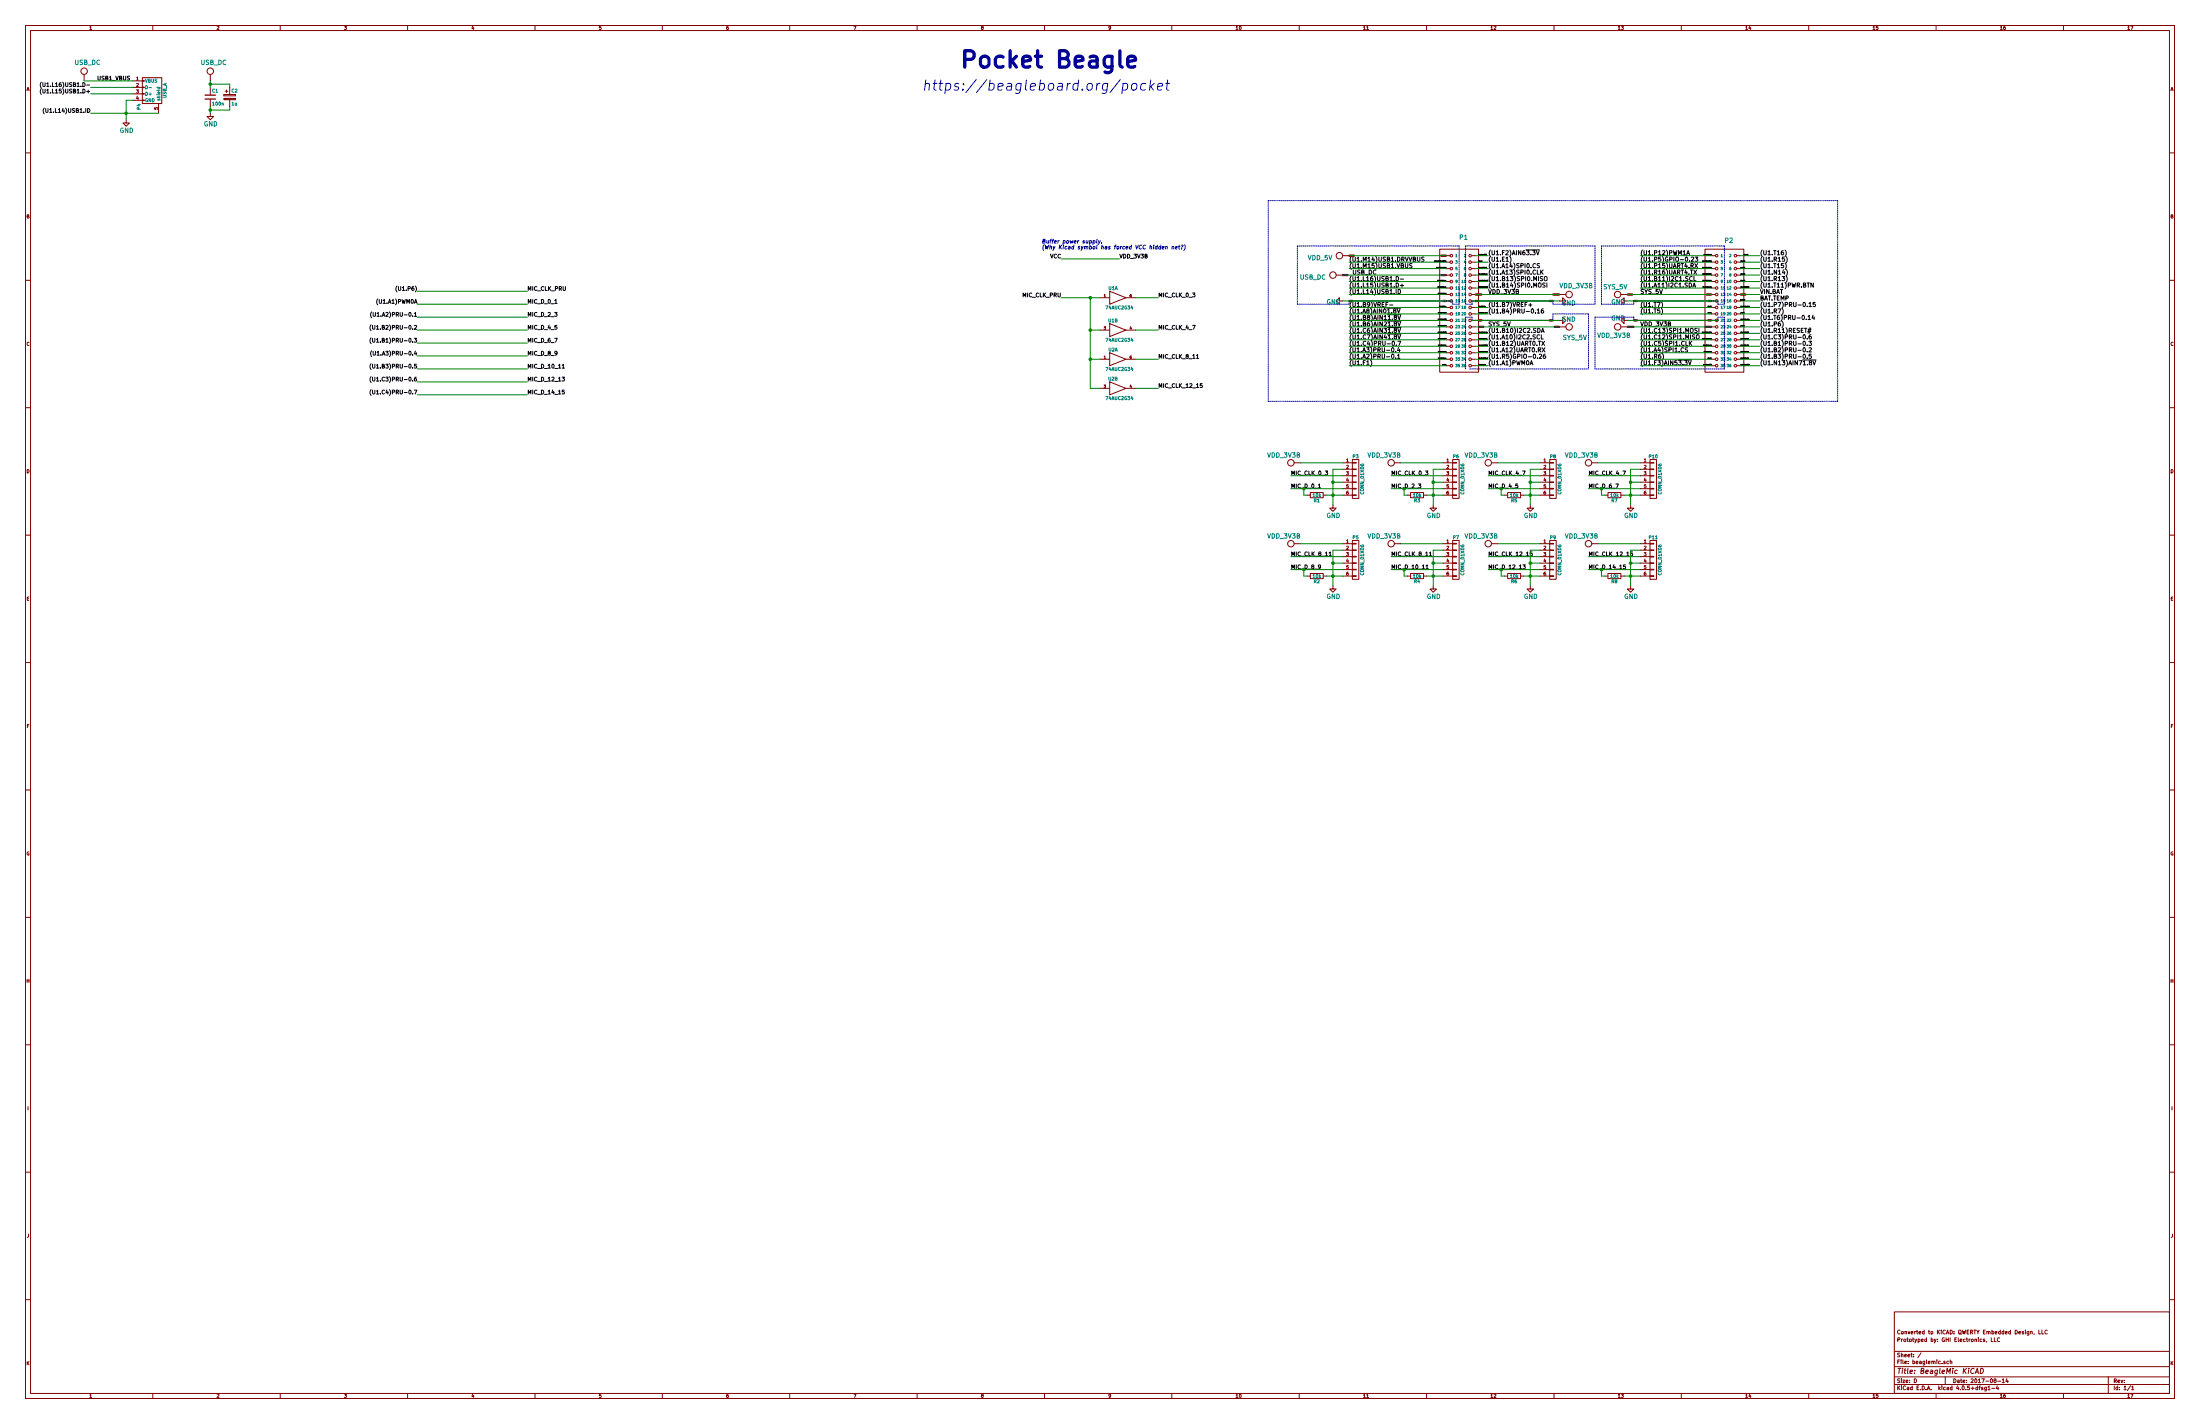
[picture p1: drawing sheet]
EESchema Schematic File Version 2
LIBS:74xgxx
LIBS:74xx
LIBS:ac-dc
LIBS:actel
LIBS:adc-dac
LIBS:allegro
LIBS:Altera
LIBS:analog_devices
LIBS:analog_switches
LIBS:atmel
LIBS:audio
LIBS:battery_management
LIBS:bbd
LIBS:brooktre
LIBS:cmos4000
LIBS:cmos_ieee
LIBS:conn
LIBS:contrib
LIBS:cypress
LIBS:dc-dc
LIBS:device
LIBS:digital-audio
LIBS:diode
LIBS:display
LIBS:dsp
LIBS:elec-unifil
LIBS:ESD_Protection
LIBS:ftdi
LIBS:gennum
LIBS:graphic
LIBS:hc11
LIBS:intel
LIBS:interface
LIBS:ir
LIBS:Lattice
LIBS:linear
LIBS:logo
LIBS:maxim
LIBS:mechanical
LIBS:memory
LIBS:microchip
LIBS:microchip_dspic33dsc
LIBS:microchip_pic10mcu
LIBS:microchip_pic12mcu
LIBS:microchip_pic16mcu
LIBS:microchip_pic18mcu
LIBS:microchip_pic32mcu
LIBS:microcontrollers
LIBS:motor_drivers
LIBS:motorola
LIBS:motors
LIBS:msp430
LIBS:nordicsemi
LIBS:nxp_armmcu
LIBS:onsemi
LIBS:opto
LIBS:Oscillators
LIBS:philips
LIBS:power
LIBS:powerint
LIBS:Power_Management
LIBS:pspice
LIBS:references
LIBS:regul
LIBS:relays
LIBS:rfcom
LIBS:sensors
LIBS:silabs
LIBS:siliconi
LIBS:stm8
LIBS:stm32
LIBS:supertex
LIBS:switches
LIBS:texas
LIBS:transf
LIBS:transistors
LIBS:ttl_ieee
LIBS:valves
LIBS:video
LIBS:wiznet
LIBS:Worldsemi
LIBS:Xicor
LIBS:xilinx
LIBS:zetex
LIBS:Zilog
LIBS:beaglemic-cache
EELAYER 25 0
EELAYER END
$Descr D 34000 22000
encoding utf-8
Sheet 1 1
Title "BeagleMic KiCAD"
Date "2017-08-14"
Rev ""
Comp ""
Comment1 "Prototyped by: GHI Electronics, LLC"
Comment2 "Converted to KiCAD: QWERTY Embedded Design, LLC"
Comment3 ""
Comment4 ""
$EndDescr
$Comp
L GND #GND01
U 1 1
P 20750 4650
F 0 "#GND01" H 20651 4550 70  0001 L BNN
F 1 "GND" V 20800 4400 70  0000 L BNN
F 2 "" H 20750 4650 60  0001 C CNN
F 3 "" H 20750 4650 60  0001 C CNN
	1    20750 4650
	0    1    1    0   
$EndComp
$Comp
L GND #GND02
U 1 1
P 24100 4650
F 0 "#GND02" H 24000 4550 70  0001 L BNN
F 1 "GND" V 24100 4400 70  0000 L BNN
F 2 "" H 24100 4650 60  0001 C CNN
F 3 "" H 24100 4650 60  0001 C CNN
	1    24100 4650
	0    -1   -1   0   
$EndComp
$Comp
L GND #GND03
U 1 1
P 24100 4950
F 0 "#GND03" H 24000 4850 70  0001 L BNN
F 1 "GND" V 24150 4700 70  0000 L BNN
F 2 "" H 24100 4950 60  0001 C CNN
F 3 "" H 24100 4950 60  0001 C CNN
	1    24100 4950
	0    -1   -1   0   
$EndComp
$Comp
L GND #GND04
U 1 1
P 25150 4650
F 0 "#GND04" H 25051 4550 70  0001 L BNN
F 1 "GND" V 25200 4400 70  0000 L BNN
F 2 "" H 25150 4650 60  0001 C CNN
F 3 "" H 25150 4650 60  0001 C CNN
	1    25150 4650
	0    1    1    0   
$EndComp
$Comp
L GND #GND05
U 1 1
P 25150 4950
F 0 "#GND05" H 25051 4850 70  0001 L BNN
F 1 "GND" V 25150 4700 70  0000 L BNN
F 2 "" H 25150 4950 60  0001 C CNN
F 3 "" H 25150 4950 60  0001 C CNN
	1    25150 4950
	0    1    1    0   
$EndComp
$Comp
L 2X18-_INCH_-0.1-TH-_35MIL-DIA_-W_O-SILK P1
U 1 1
P 22550 4850
F 0 "P1" H 22550 6000 70  0000 L BNN
F 1 "~" H 22540 4740 65  0001 L TNN
F 2 "PocketBeagle.pretty:TH-2X18-(35MIL-DIA)-W_O-SILK" H 22540 4640 65  0001 L TNN
F 3 "" H 22550 4850 60  0001 C CNN
	1    22550 4850
	1    0    0    -1  
$EndComp
$Comp
L 2X18-_INCH_-0.1-TH-_35MIL-DIA_-W_O-SILK P2
U 1 1
P 26650 4850
F 0 "P2" H 26650 5950 70  0000 L BNN
F 1 "~" H 26640 4740 65  0001 L TNN
F 2 "PocketBeagle.pretty:TH-2X18-(35MIL-DIA)-W_O-SILK" H 26640 4640 65  0001 L TNN
F 3 "" H 26650 4850 60  0001 C CNN
	1    26650 4850
	1    0    0    -1  
$EndComp
$Comp
L SYS_5V #SUPPLY06
U 1 1
P 25050 4550
F 0 "#SUPPLY06" H 25050 4710 70  0001 L BNN
F 1 "SYS_5V" V 25200 4450 70  0000 L BNN
F 2 "" H 25050 4550 60  0001 C CNN
F 3 "" H 25050 4550 60  0001 C CNN
	1    25050 4550
	0    -1   -1   0   
$EndComp
$Comp
L SYS_5V #SUPPLY07
U 1 1
P 24200 5050
F 0 "#SUPPLY07" H 24200 5210 70  0001 L BNN
F 1 "SYS_5V" V 24400 5000 70  0000 L BNN
F 2 "" H 24200 5050 60  0001 C CNN
F 3 "" H 24200 5050 60  0001 C CNN
	1    24200 5050
	0    1    1    0   
$EndComp
$Comp
L VDD_5V #SUPPLY08
U 1 1
P 20750 3950
F 0 "#SUPPLY08" H 20750 4110 70  0001 L BNN
F 1 "VDD_5V" V 20750 4110 70  0000 L BNN
F 2 "" H 20750 3950 60  0001 C CNN
F 3 "" H 20750 3950 60  0001 C CNN
	1    20750 3950
	0    -1   -1   0   
$EndComp
$Comp
L VDD_3V3B #SUPPLY09
U 1 1
P 24200 4550
F 0 "#SUPPLY09" H 24200 4710 70  0001 L BNN
F 1 "VDD_3V3B" V 24100 4450 70  0000 L BNN
F 2 "" H 24200 4550 60  0001 C CNN
F 3 "" H 24200 4550 60  0001 C CNN
	1    24200 4550
	0    1    1    0   
$EndComp
$Comp
L USB_DC #SUPPLY010
U 1 1
P 20650 4250
F 0 "#SUPPLY010" H 20650 4410 70  0001 L BNN
F 1 "USB_DC" V 20650 4410 70  0000 L BNN
F 2 "" H 20650 4250 60  0001 C CNN
F 3 "" H 20650 4250 60  0001 C CNN
	1    20650 4250
	0    -1   -1   0   
$EndComp
$Comp
L VDD_3V3B #SUPPLY011
U 1 1
P 25050 5050
F 0 "#SUPPLY011" H 25050 5210 70  0001 L BNN
F 1 "VDD_3V3B" V 24950 4900 70  0000 L BNN
F 2 "" H 25050 5050 60  0001 C CNN
F 3 "" H 25050 5050 60  0001 C CNN
	1    25050 5050
	0    -1   -1   0   
$EndComp
Text Label 23000 5650 0    65   ~ 0
(U1.A1)PWM0A
Text Label 20850 5550 0    65   ~ 0
(U1.A2)PRU-0.1
Text Label 20850 5450 0    65   ~ 0
(U1.A3)PRU-0.4
Text Label 25350 5450 0    65   ~ 0
(U1.A4)SPI1.CS
Text Label 20850 4850 0    65   ~ 0
(U1.A8)AIN0~1.8V
Text Label 23000 5250 0    65   ~ 0
(U1.A10)I2C2.SCL
Text Label 25350 4450 0    65   ~ 0
(U1.A11)I2C1.SDA
Text Label 23000 5450 0    65   ~ 0
(U1.A12)UART0.RX
Text Label 23000 4250 0    65   ~ 0
(U1.A13)SPI0.CLK
Text Label 23000 4150 0    65   ~ 0
(U1.A14)SPI0.CS
Text Label 27200 5350 0    65   ~ 0
(U1.B1)PRU-0.3
Text Label 27200 5450 0    65   ~ 0
(U1.B2)PRU-0.2
Text Label 27200 5550 0    65   ~ 0
(U1.B3)PRU-0.5
Text Label 23000 4850 0    65   ~ 0
(U1.B4)PRU-0.16
Text Label 20850 5050 0    65   ~ 0
(U1.B6)AIN2~1.8V
Text Label 23000 4750 0    65   ~ 0
(U1.B7)VREF+
Text Label 20850 4950 0    65   ~ 0
(U1.B8)AIN1~1.8V
Text Label 20850 4750 0    65   ~ 0
(U1.B9)VREF-
Text Label 23000 5150 0    65   ~ 0
(U1.B10)I2C2.SDA
Text Label 25350 4350 0    65   ~ 0
(U1.B11)I2C1.SCL
Text Label 23000 5350 0    65   ~ 0
(U1.B12)UART0.TX
Text Label 23000 4350 0    65   ~ 0
(U1.B13)SPI0.MISO
Text Label 23000 4450 0    65   ~ 0
(U1.B14)SPI0.MOSI
Text Label 27200 5250 0    65   ~ 0
(U1.C3)PRU-0.6
Text Label 20850 5350 0    65   ~ 0
(U1.C4)PRU-0.7
Text Label 25350 5350 0    65   ~ 0
(U1.C5)SPI1.CLK
Text Label 20850 5150 0    65   ~ 0
(U1.C6)AIN3~1.8V
Text Label 20850 5250 0    65   ~ 0
(U1.C7)AIN4~1.8V
Text Label 25350 5250 0    65   ~ 0
(U1.C12)SPI1.MISO
Text Label 25350 5150 0    65   ~ 0
(U1.C13)SPI1.MOSI
Text Label 23000 4050 0    65   ~ 0
(U1.E1)
Text Label 20850 5650 0    65   ~ 0
(U1.F1)
Text Label 23000 3950 0    65   ~ 0
(U1.F2)AIN6~3.3V
Text Label 25350 5650 0    65   ~ 0
(U1.F3)AIN5~3.3V
Text Label 20850 4550 0    65   ~ 0
(U1.L14)USB1.ID
Text Label 20850 4450 0    65   ~ 0
(U1.L15)USB1.D+
Text Label 20850 4350 0    65   ~ 0
(U1.L16)USB1.D-
Text Label 20850 4050 0    65   ~ 0
(U1.M14)USB1.DRVVBUS
Text Label 20850 4150 0    65   ~ 0
(U1.M15)USB1.VBUS
Text Label 27200 5650 0    65   ~ 0
(U1.N13)AIN7~1.8V
Text Label 27200 4250 0    65   ~ 0
(U1.N14)
Text Label 25350 4050 0    65   ~ 0
(U1.P5)GPIO-0.23
Text Label 27200 5050 0    65   ~ 0
(U1.P6)
Text Label 27200 4750 0    65   ~ 0
(U1.P7)PRU-0.15
Text Label 25350 3950 0    65   ~ 0
(U1.P12)PWM1A
Text Label 25350 4150 0    65   ~ 0
(U1.P15)UART4.RX
Text Label 23000 5550 0    65   ~ 0
(U1.R5)GPIO-0.26
Text Label 25350 5550 0    65   ~ 0
(U1.R6)
Text Label 27200 4850 0    65   ~ 0
(U1.R7)
Text Label 27200 5150 0    65   ~ 0
(U1.R11)RESET#
Text Label 27200 4350 0    65   ~ 0
(U1.R13)
Text Label 27200 4050 0    65   ~ 0
(U1.R15)
Text Label 25350 4250 0    65   ~ 0
(U1.R16)UART4.TX
Text Label 25350 4850 0    65   ~ 0
(U1.T5)
Text Label 27200 4950 0    65   ~ 0
(U1.T6)PRU-0.14
Text Label 25350 4750 0    65   ~ 0
(U1.T7)
Text Label 27200 4450 0    65   ~ 0
(U1.T11)PWR.BTN
Text Label 27200 4150 0    65   ~ 0
(U1.T15)
Text Label 27200 3950 0    65   ~ 0
(U1.T16)
Text Label 27200 4650 0    65   ~ 0
BAT.TEMP
Text Label 25350 4550 0    65   ~ 0
SYS_5V
Text Label 23000 5050 0    65   ~ 0
SYS_5V
Text Label 20900 4250 0    65   ~ 0
USB_DC
Text Label 23000 4550 0    65   ~ 0
VDD_3V3B
Text Label 25350 5050 0    65   ~ 0
VDD_3V3B
Text Label 27200 4550 0    65   ~ 0
VIN.BAT
Text Label 22850 5650 0    10   ~ 0
(U1.A1)PWM0A
Text Label 22350 5550 2    10   ~ 0
(U1.A2)PRU-0.1
Text Label 22350 5450 2    10   ~ 0
(U1.A3)PRU-0.4
Text Label 26450 5450 2    10   ~ 0
(U1.A4)SPI1.CS
Text Label 22350 4850 2    10   ~ 0
(U1.A8)AIN0~1.8V
Text Label 22850 5250 0    10   ~ 0
(U1.A10)I2C2.SCL
Text Label 26450 4450 2    10   ~ 0
(U1.A11)I2C1.SDA
Text Label 22850 5450 0    10   ~ 0
(U1.A12)UART0.RX
Text Label 22850 4250 0    10   ~ 0
(U1.A13)SPI0.CLK
Text Label 22850 4150 0    10   ~ 0
(U1.A14)SPI0.CS
Text Label 26900 5350 0    10   ~ 0
(U1.B1)PRU-0.3
Text Label 26900 5450 0    10   ~ 0
(U1.B2)PRU-0.2
Text Label 26900 5550 0    10   ~ 0
(U1.B3)PRU-0.5
Text Label 22850 4850 0    10   ~ 0
(U1.B4)PRU-0.16
Text Label 22350 5050 2    10   ~ 0
(U1.B6)AIN2~1.8V
Text Label 22850 4750 0    10   ~ 0
(U1.B7)VREF+
Text Label 22350 4950 2    10   ~ 0
(U1.B8)AIN1~1.8V
Text Label 22350 4750 2    10   ~ 0
(U1.B9)VREF-
Text Label 22850 5150 0    10   ~ 0
(U1.B10)I2C2.SDA
Text Label 26450 4350 2    10   ~ 0
(U1.B11)I2C1.SCL
Text Label 22850 5350 0    10   ~ 0
(U1.B12)UART0.TX
Text Label 22850 4350 0    10   ~ 0
(U1.B13)SPI0.MISO
Text Label 22850 4450 0    10   ~ 0
(U1.B14)SPI0.MOSI
Text Label 26900 5250 0    10   ~ 0
(U1.C3)PRU-0.6
Text Label 22350 5350 2    10   ~ 0
(U1.C4)PRU-0.7
Text Label 26450 5350 2    10   ~ 0
(U1.C5)SPI1.CLK
Text Label 22350 5150 2    10   ~ 0
(U1.C6)AIN3~1.8V
Text Label 22350 5250 2    10   ~ 0
(U1.C7)AIN4~1.8V
Text Label 26450 5250 2    10   ~ 0
(U1.C12)SPI1.MISO
Text Label 26450 5150 2    10   ~ 0
(U1.C13)SPI1.MOSI
Text Label 22850 4050 0    10   ~ 0
(U1.E1)
Text Label 22350 5650 2    10   ~ 0
(U1.F1)
Text Label 22850 3950 0    10   ~ 0
(U1.F2)AIN6~3.3V
Text Label 26450 5650 2    10   ~ 0
(U1.F3)AIN5~3.3V
Text Label 22350 4550 2    10   ~ 0
(U1.L14)USB1.ID
Text Label 22350 4450 2    10   ~ 0
(U1.L15)USB1.D+
Text Label 22350 4350 2    10   ~ 0
(U1.L16)USB1.D-
Text Label 22350 4050 2    10   ~ 0
(U1.M14)USB1.DRVVBUS
Text Label 22350 4150 2    10   ~ 0
(U1.M15)USB1.VBUS
Text Label 26900 5650 0    10   ~ 0
(U1.N13)AIN7~1.8V
Text Label 26900 4250 0    10   ~ 0
(U1.N14)
Text Label 26450 4050 2    10   ~ 0
(U1.P5)GPIO-0.23
Text Label 26900 5050 0    10   ~ 0
(U1.P6)
Text Label 26900 4750 0    10   ~ 0
(U1.P7)PRU-0.15
Text Label 26450 3950 2    10   ~ 0
(U1.P12)PWM1A
Text Label 26450 4150 2    10   ~ 0
(U1.P15)UART4.RX
Text Label 22850 5550 0    10   ~ 0
(U1.R5)GPIO-0.26
Text Label 26450 5550 2    10   ~ 0
(U1.R6)
Text Label 26900 4850 0    10   ~ 0
(U1.R7)
Text Label 26900 5150 0    10   ~ 0
(U1.R11)RESET#
Text Label 26900 4350 0    10   ~ 0
(U1.R13)
Text Label 26900 4050 0    10   ~ 0
(U1.R15)
Text Label 26450 4250 2    10   ~ 0
(U1.R16)UART4.TX
Text Label 26450 4850 2    10   ~ 0
(U1.T5)
Text Label 26900 4950 0    10   ~ 0
(U1.T6)PRU-0.14
Text Label 26450 4750 2    10   ~ 0
(U1.T7)
Text Label 26900 4450 0    10   ~ 0
(U1.T11)PWR.BTN
Text Label 26900 4150 0    10   ~ 0
(U1.T15)
Text Label 26950 3950 0    10   ~ 0
(U1.T16)
Text Label 26900 4650 0    10   ~ 0
BAT.TEMP
Text GLabel 20850 4650 2    10   UnSpc ~ 0
GND
Text GLabel 22350 4650 0    10   UnSpc ~ 0
GND
Text GLabel 24000 4650 0    10   UnSpc ~ 0
GND
Text GLabel 22800 4650 2    10   UnSpc ~ 0
GND
Text GLabel 24000 4950 0    10   UnSpc ~ 0
GND
Text GLabel 22850 4950 2    10   UnSpc ~ 0
GND
Text GLabel 25250 4650 2    10   UnSpc ~ 0
GND
Text GLabel 26450 4650 0    10   UnSpc ~ 0
GND
Text GLabel 25250 4950 2    10   UnSpc ~ 0
GND
Text GLabel 26450 4950 0    10   UnSpc ~ 0
GND
Text GLabel 25150 4550 2    10   UnSpc ~ 0
SYS_5V
Text GLabel 26450 4550 0    10   UnSpc ~ 0
SYS_5V
Text GLabel 24100 5050 0    10   UnSpc ~ 0
SYS_5V
Text GLabel 22850 5050 2    10   UnSpc ~ 0
SYS_5V
Text GLabel 22350 4250 0    10   UnSpc ~ 0
USB_DC
Text GLabel 20750 4250 2    10   UnSpc ~ 0
USB_DC
Text GLabel 24100 4550 0    10   UnSpc ~ 0
VDD_3V3B
Text GLabel 22800 4550 2    10   UnSpc ~ 0
VDD_3V3B
Text GLabel 25150 5050 2    10   UnSpc ~ 0
VDD_3V3B
Text GLabel 26450 5050 0    10   UnSpc ~ 0
VDD_3V3B
Text GLabel 20850 3950 2    10   UnSpc ~ 0
VDD_5V
Text GLabel 22350 3950 0    10   UnSpc ~ 0
VDD_5V
Text GLabel 26900 4550 2    10   UnSpc ~ 0
VIN.BAT
Text Notes 14850 1050 0    254  ~ 51
Pocket Beagle\n
Text Notes 14250 1400 0    157  Italic 0
https://beagleboard.org/pocket
$Comp
L VDD_3V3B #SUPPLY012
U 1 1
P 20000 7150
F 0 "#SUPPLY012" H 20000 7310 70  0001 L BNN
F 1 "VDD_3V3B" V 20150 7050 70  0000 L BNN
F 2 "" H 20000 7150 60  0001 C CNN
F 3 "" H 20000 7150 60  0001 C CNN
	1    20000 7150
	0    -1   -1   0   
$EndComp
$Comp
L GND #GND013
U 1 1
P 20600 7800
F 0 "#GND013" H 20501 7700 70  0001 L BNN
F 1 "GND" H 20500 7600 70  0000 L BNN
F 2 "" H 20600 7800 60  0001 C CNN
F 3 "" H 20600 7800 60  0001 C CNN
	1    20600 7800
	1    0    0    -1  
$EndComp
$Comp
L CONN_01X06 P3
U 1 1
P 20950 7400
F 0 "P3" H 20950 7750 50  0000 C CNN
F 1 "CONN_01X06" V 21050 7400 50  0000 C CNN
F 2 "Pin_Headers:Pin_Header_Straight_1x06" H 20950 7400 50  0001 C CNN
F 3 "" H 20950 7400 50  0000 C CNN
	1    20950 7400
	1    0    0    -1  
$EndComp
Text Label 19950 7350 0    60   ~ 0
MIC_CLK_0_3
Text Label 19950 7550 0    60   ~ 0
MIC_D_0_1
$Comp
L USB_A P4
U 1 1
P 2350 1450
F 0 "P4" H 2550 1250 50  0000 C CNN
F 1 "USB_A" H 2300 1650 50  0000 C CNN
F 2 "OLIMEX_Connectors-FP.pretty:USB-3.5mm(TERES)" V 2300 1350 50  0001 C CNN
F 3 "" V 2300 1350 50  0000 C CNN
	1    2350 1450
	0    1    1    0   
$EndComp
$Comp
L GND #GND014
U 1 1
P 1950 1850
F 0 "#GND014" H 1851 1750 70  0001 L BNN
F 1 "GND" H 1850 1650 70  0000 L BNN
F 2 "" H 1950 1850 60  0001 C CNN
F 3 "" H 1950 1850 60  0001 C CNN
	1    1950 1850
	1    0    0    -1  
$EndComp
$Comp
L USB_DC #SUPPLY015
U 1 1
P 1300 1150
F 0 "#SUPPLY015" H 1300 1310 70  0001 L BNN
F 1 "USB_DC" H 1150 1300 70  0000 L BNN
F 2 "" H 1300 1150 60  0001 C CNN
F 3 "" H 1300 1150 60  0001 C CNN
	1    1300 1150
	1    0    0    -1  
$EndComp
Text Label 1500 1250 0    60   ~ 0
USB1_VBUS
Text Label 1400 1350 2    60   ~ 0
(U1.L16)USB1.D-
Text Label 1400 1450 2    60   ~ 0
(U1.L15)USB1.D+
Text Label 1400 1750 2    60   ~ 0
(U1.L14)USB1.ID
$Comp
L 74AUC2G34 U1
U 1 1
P 17300 4600
F 0 "U1" H 17200 4750 50  0000 C CNN
F 1 "74AUC2G34" H 17300 4450 50  0000 C CNN
F 2 "TO_SOT_Packages_SMD:SOT-23-6_Handsoldering" H 17300 4600 50  0001 C CNN
F 3 "" H 17300 4600 50  0000 C CNN
	1    17300 4600
	1    0    0    -1  
$EndComp
$Comp
L 74AUC2G34 U1
U 2 1
P 17300 5100
F 0 "U1" H 17200 5250 50  0000 C CNN
F 1 "74AUC2G34" H 17300 4950 50  0000 C CNN
F 2 "TO_SOT_Packages_SMD:SOT-23-6_Handsoldering" H 17300 5100 50  0001 C CNN
F 3 "" H 17300 5100 50  0000 C CNN
	2    17300 5100
	1    0    0    -1  
$EndComp
$Comp
L 74AUC2G34 U2
U 1 1
P 17300 5550
F 0 "U2" H 17200 5700 50  0000 C CNN
F 1 "74AUC2G34" H 17300 5400 50  0000 C CNN
F 2 "TO_SOT_Packages_SMD:SOT-23-6_Handsoldering" H 17300 5550 50  0001 C CNN
F 3 "" H 17300 5550 50  0000 C CNN
	1    17300 5550
	1    0    0    -1  
$EndComp
$Comp
L 74AUC2G34 U2
U 2 1
P 17300 6000
F 0 "U2" H 17200 6150 50  0000 C CNN
F 1 "74AUC2G34" H 17300 5850 50  0000 C CNN
F 2 "TO_SOT_Packages_SMD:SOT-23-6_Handsoldering" H 17300 6000 50  0001 C CNN
F 3 "" H 17300 6000 50  0000 C CNN
	2    17300 6000
	1    0    0    -1  
$EndComp
Text Label 17900 4600 0    60   ~ 0
MIC_CLK_0_3
Text Label 17900 5100 0    60   ~ 0
MIC_CLK_4_7
Text Label 17900 5550 0    60   ~ 0
MIC_CLK_8_11
Text Label 17900 6000 0    60   ~ 0
MIC_CLK_12_15
$Comp
L VDD_3V3B #SUPPLY016
U 1 1
P 21550 7150
F 0 "#SUPPLY016" H 21550 7310 70  0001 L BNN
F 1 "VDD_3V3B" V 21700 7050 70  0000 L BNN
F 2 "" H 21550 7150 60  0001 C CNN
F 3 "" H 21550 7150 60  0001 C CNN
	1    21550 7150
	0    -1   -1   0   
$EndComp
$Comp
L GND #GND017
U 1 1
P 22150 7800
F 0 "#GND017" H 22051 7700 70  0001 L BNN
F 1 "GND" H 22050 7600 70  0000 L BNN
F 2 "" H 22150 7800 60  0001 C CNN
F 3 "" H 22150 7800 60  0001 C CNN
	1    22150 7800
	1    0    0    -1  
$EndComp
$Comp
L CONN_01X06 P6
U 1 1
P 22500 7400
F 0 "P6" H 22500 7750 50  0000 C CNN
F 1 "CONN_01X06" V 22600 7400 50  0000 C CNN
F 2 "Pin_Headers:Pin_Header_Straight_1x06" H 22500 7400 50  0001 C CNN
F 3 "" H 22500 7400 50  0000 C CNN
	1    22500 7400
	1    0    0    -1  
$EndComp
Text Label 21500 7350 0    60   ~ 0
MIC_CLK_0_3
Text Label 21500 7550 0    60   ~ 0
MIC_D_2_3
$Comp
L VDD_3V3B #SUPPLY018
U 1 1
P 23050 7150
F 0 "#SUPPLY018" H 23050 7310 70  0001 L BNN
F 1 "VDD_3V3B" V 23200 7050 70  0000 L BNN
F 2 "" H 23050 7150 60  0001 C CNN
F 3 "" H 23050 7150 60  0001 C CNN
	1    23050 7150
	0    -1   -1   0   
$EndComp
$Comp
L GND #GND019
U 1 1
P 23650 7800
F 0 "#GND019" H 23551 7700 70  0001 L BNN
F 1 "GND" H 23550 7600 70  0000 L BNN
F 2 "" H 23650 7800 60  0001 C CNN
F 3 "" H 23650 7800 60  0001 C CNN
	1    23650 7800
	1    0    0    -1  
$EndComp
$Comp
L CONN_01X06 P8
U 1 1
P 24000 7400
F 0 "P8" H 24000 7750 50  0000 C CNN
F 1 "CONN_01X06" V 24100 7400 50  0000 C CNN
F 2 "Pin_Headers:Pin_Header_Straight_1x06" H 24000 7400 50  0001 C CNN
F 3 "" H 24000 7400 50  0000 C CNN
	1    24000 7400
	1    0    0    -1  
$EndComp
Text Label 23000 7350 0    60   ~ 0
MIC_CLK_4_7
Text Label 23000 7550 0    60   ~ 0
MIC_D_4_5
$Comp
L VDD_3V3B #SUPPLY020
U 1 1
P 24600 7150
F 0 "#SUPPLY020" H 24600 7310 70  0001 L BNN
F 1 "VDD_3V3B" V 24750 7050 70  0000 L BNN
F 2 "" H 24600 7150 60  0001 C CNN
F 3 "" H 24600 7150 60  0001 C CNN
	1    24600 7150
	0    -1   -1   0   
$EndComp
$Comp
L GND #GND021
U 1 1
P 25200 7800
F 0 "#GND021" H 25101 7700 70  0001 L BNN
F 1 "GND" H 25100 7600 70  0000 L BNN
F 2 "" H 25200 7800 60  0001 C CNN
F 3 "" H 25200 7800 60  0001 C CNN
	1    25200 7800
	1    0    0    -1  
$EndComp
$Comp
L CONN_01X06 P10
U 1 1
P 25550 7400
F 0 "P10" H 25550 7750 50  0000 C CNN
F 1 "CONN_01X06" V 25650 7400 50  0000 C CNN
F 2 "Pin_Headers:Pin_Header_Straight_1x06" H 25550 7400 50  0001 C CNN
F 3 "" H 25550 7400 50  0000 C CNN
	1    25550 7400
	1    0    0    -1  
$EndComp
Text Label 24550 7350 0    60   ~ 0
MIC_CLK_4_7
Text Label 24550 7550 0    60   ~ 0
MIC_D_6_7
$Comp
L VDD_3V3B #SUPPLY022
U 1 1
P 20000 8400
F 0 "#SUPPLY022" H 20000 8560 70  0001 L BNN
F 1 "VDD_3V3B" V 20150 8300 70  0000 L BNN
F 2 "" H 20000 8400 60  0001 C CNN
F 3 "" H 20000 8400 60  0001 C CNN
	1    20000 8400
	0    -1   -1   0   
$EndComp
$Comp
L GND #GND023
U 1 1
P 20600 9050
F 0 "#GND023" H 20501 8950 70  0001 L BNN
F 1 "GND" H 20500 8850 70  0000 L BNN
F 2 "" H 20600 9050 60  0001 C CNN
F 3 "" H 20600 9050 60  0001 C CNN
	1    20600 9050
	1    0    0    -1  
$EndComp
$Comp
L CONN_01X06 P5
U 1 1
P 20950 8650
F 0 "P5" H 20950 9000 50  0000 C CNN
F 1 "CONN_01X06" V 21050 8650 50  0000 C CNN
F 2 "Pin_Headers:Pin_Header_Straight_1x06" H 20950 8650 50  0001 C CNN
F 3 "" H 20950 8650 50  0000 C CNN
	1    20950 8650
	1    0    0    -1  
$EndComp
Text Label 19950 8600 0    60   ~ 0
MIC_CLK_8_11
Text Label 19950 8800 0    60   ~ 0
MIC_D_8_9
$Comp
L VDD_3V3B #SUPPLY024
U 1 1
P 21550 8400
F 0 "#SUPPLY024" H 21550 8560 70  0001 L BNN
F 1 "VDD_3V3B" V 21700 8300 70  0000 L BNN
F 2 "" H 21550 8400 60  0001 C CNN
F 3 "" H 21550 8400 60  0001 C CNN
	1    21550 8400
	0    -1   -1   0   
$EndComp
$Comp
L GND #GND025
U 1 1
P 22150 9050
F 0 "#GND025" H 22051 8950 70  0001 L BNN
F 1 "GND" H 22050 8850 70  0000 L BNN
F 2 "" H 22150 9050 60  0001 C CNN
F 3 "" H 22150 9050 60  0001 C CNN
	1    22150 9050
	1    0    0    -1  
$EndComp
$Comp
L CONN_01X06 P7
U 1 1
P 22500 8650
F 0 "P7" H 22500 9000 50  0000 C CNN
F 1 "CONN_01X06" V 22600 8650 50  0000 C CNN
F 2 "Pin_Headers:Pin_Header_Straight_1x06" H 22500 8650 50  0001 C CNN
F 3 "" H 22500 8650 50  0000 C CNN
	1    22500 8650
	1    0    0    -1  
$EndComp
Text Label 21500 8600 0    60   ~ 0
MIC_CLK_8_11
Text Label 21500 8800 0    60   ~ 0
MIC_D_10_11
$Comp
L VDD_3V3B #SUPPLY026
U 1 1
P 23050 8400
F 0 "#SUPPLY026" H 23050 8560 70  0001 L BNN
F 1 "VDD_3V3B" V 23200 8300 70  0000 L BNN
F 2 "" H 23050 8400 60  0001 C CNN
F 3 "" H 23050 8400 60  0001 C CNN
	1    23050 8400
	0    -1   -1   0   
$EndComp
$Comp
L GND #GND027
U 1 1
P 23650 9050
F 0 "#GND027" H 23551 8950 70  0001 L BNN
F 1 "GND" H 23550 8850 70  0000 L BNN
F 2 "" H 23650 9050 60  0001 C CNN
F 3 "" H 23650 9050 60  0001 C CNN
	1    23650 9050
	1    0    0    -1  
$EndComp
$Comp
L CONN_01X06 P9
U 1 1
P 24000 8650
F 0 "P9" H 24000 9000 50  0000 C CNN
F 1 "CONN_01X06" V 24100 8650 50  0000 C CNN
F 2 "Pin_Headers:Pin_Header_Straight_1x06" H 24000 8650 50  0001 C CNN
F 3 "" H 24000 8650 50  0000 C CNN
	1    24000 8650
	1    0    0    -1  
$EndComp
Text Label 23000 8600 0    60   ~ 0
MIC_CLK_12_15
Text Label 23000 8800 0    60   ~ 0
MIC_D_12_13
$Comp
L VDD_3V3B #SUPPLY028
U 1 1
P 24600 8400
F 0 "#SUPPLY028" H 24600 8560 70  0001 L BNN
F 1 "VDD_3V3B" V 24750 8300 70  0000 L BNN
F 2 "" H 24600 8400 60  0001 C CNN
F 3 "" H 24600 8400 60  0001 C CNN
	1    24600 8400
	0    -1   -1   0   
$EndComp
$Comp
L GND #GND029
U 1 1
P 25200 9050
F 0 "#GND029" H 25101 8950 70  0001 L BNN
F 1 "GND" H 25100 8850 70  0000 L BNN
F 2 "" H 25200 9050 60  0001 C CNN
F 3 "" H 25200 9050 60  0001 C CNN
	1    25200 9050
	1    0    0    -1  
$EndComp
$Comp
L CONN_01X06 P11
U 1 1
P 25550 8650
F 0 "P11" H 25550 9000 50  0000 C CNN
F 1 "CONN_01X06" V 25650 8650 50  0000 C CNN
F 2 "Pin_Headers:Pin_Header_Straight_1x06" H 25550 8650 50  0001 C CNN
F 3 "" H 25550 8650 50  0000 C CNN
	1    25550 8650
	1    0    0    -1  
$EndComp
Text Label 24550 8600 0    60   ~ 0
MIC_CLK_12_15
Text Label 24550 8800 0    60   ~ 0
MIC_D_14_15
Text Label 17300 4000 0    60   ~ 0
VDD_3V3B
Text Label 16400 4000 2    60   ~ 0
VCC
Text Notes 16100 3850 0    60   Italic 0
Buffer power supply.\n(Why Kicad symbol has forced VCC hidden net?)
$Comp
L R R1
U 1 1
P 20350 7650
F 0 "R1" V 20430 7650 50  0000 C CNN
F 1 "10k" V 20350 7650 50  0000 C CNN
F 2 "Resistors_SMD:R_0402" V 20280 7650 50  0001 C CNN
F 3 "" H 20350 7650 50  0000 C CNN
	1    20350 7650
	0    1    1    0   
$EndComp
Wire Wire Line
	23000 5650 22800 5650
Wire Wire Line
	20850 5550 22350 5550
Wire Wire Line
	20850 5450 22350 5450
Wire Wire Line
	25350 5450 26450 5450
Wire Wire Line
	20850 4850 22350 4850
Wire Wire Line
	23000 5250 22800 5250
Wire Wire Line
	25350 4450 26450 4450
Wire Wire Line
	23000 5450 22800 5450
Wire Wire Line
	23000 4250 22800 4250
Wire Wire Line
	23000 4150 22800 4150
Wire Wire Line
	27200 5350 26900 5350
Wire Wire Line
	27200 5450 26900 5450
Wire Wire Line
	27200 5550 26900 5550
Wire Wire Line
	23000 4850 22800 4850
Wire Wire Line
	20850 5050 22350 5050
Wire Wire Line
	23000 4750 22800 4750
Wire Wire Line
	22350 4950 20850 4950
Wire Wire Line
	20850 4750 22350 4750
Wire Wire Line
	23000 5150 22800 5150
Wire Wire Line
	25350 4350 26450 4350
Wire Wire Line
	23000 5350 22800 5350
Wire Wire Line
	23000 4350 22800 4350
Wire Wire Line
	23000 4450 22800 4450
Wire Wire Line
	27200 5250 26900 5250
Wire Wire Line
	20850 5350 22350 5350
Wire Wire Line
	25350 5350 26450 5350
Wire Wire Line
	20850 5150 22350 5150
Wire Wire Line
	22350 5250 20850 5250
Wire Wire Line
	25350 5250 26450 5250
Wire Wire Line
	25350 5150 26450 5150
Wire Wire Line
	22800 4050 23000 4050
Wire Wire Line
	20850 5650 22350 5650
Wire Wire Line
	23000 3950 22800 3950
Wire Wire Line
	25350 5650 26450 5650
Wire Wire Line
	20850 4550 22350 4550
Wire Wire Line
	20850 4450 22350 4450
Wire Wire Line
	20850 4350 22350 4350
Wire Wire Line
	22350 4050 20850 4050
Wire Wire Line
	20850 4150 22350 4150
Wire Wire Line
	27200 5650 26900 5650
Wire Wire Line
	27200 4250 26900 4250
Wire Wire Line
	25350 4050 26450 4050
Wire Wire Line
	27200 5050 26900 5050
Wire Wire Line
	27200 4750 26900 4750
Wire Wire Line
	25350 3950 26450 3950
Wire Wire Line
	25350 4150 26450 4150
Wire Wire Line
	23000 5550 22800 5550
Wire Wire Line
	25350 5550 26450 5550
Wire Wire Line
	27200 4850 26900 4850
Wire Wire Line
	26900 5150 27200 5150
Wire Wire Line
	27200 4350 26900 4350
Wire Wire Line
	27200 4050 26900 4050
Wire Wire Line
	26450 4250 25350 4250
Wire Wire Line
	26450 4850 25350 4850
Wire Wire Line
	27200 4950 26900 4950
Wire Wire Line
	26450 4750 25350 4750
Wire Wire Line
	27200 4450 26900 4450
Wire Wire Line
	27200 4150 26900 4150
Wire Wire Line
	27200 3950 26900 3950
Wire Wire Line
	27200 4650 26900 4650
Wire Wire Line
	20850 4650 22350 4650
Wire Wire Line
	24000 4650 22800 4650
Wire Wire Line
	24000 4950 22800 4950
Wire Wire Line
	25250 4650 26450 4650
Wire Wire Line
	25250 4950 26450 4950
Wire Wire Line
	25150 4550 26450 4550
Wire Wire Line
	24100 5050 22800 5050
Wire Wire Line
	20750 4250 22350 4250
Wire Wire Line
	24100 4550 22800 4550
Wire Wire Line
	25150 5050 26450 5050
Wire Wire Line
	22350 3950 20850 3950
Wire Wire Line
	27200 4550 26900 4550
Wire Notes Line
	20050 4700 20050 3800
Wire Notes Line
	24650 3800 24650 4700
Wire Notes Line
	24550 4850 24550 5700
Wire Notes Line
	26650 4700 26550 4700
Wire Notes Line
	26550 4700 26550 4650
Wire Notes Line
	26550 4650 25250 4650
Wire Notes Line
	25250 4650 25250 4700
Wire Notes Line
	25250 4700 24750 4700
Wire Notes Line
	24750 4700 24750 3800
Wire Notes Line
	24750 3800 26650 3800
Wire Notes Line
	26650 5700 24650 5700
Wire Notes Line
	24650 5700 24650 4900
Wire Notes Line
	24650 4900 25250 4900
Wire Notes Line
	25250 4900 25250 4950
Wire Notes Line
	25250 4950 26550 4950
Wire Notes Line
	26550 4950 26550 4900
Wire Notes Line
	26550 4900 26650 4900
Wire Notes Line
	26650 3800 26650 4700
Wire Notes Line
	26650 4900 26650 5700
Wire Notes Line
	20050 3800 22550 3800
Wire Notes Line
	22550 3800 22550 4700
Wire Notes Line
	22550 4700 22450 4700
Wire Notes Line
	22450 4700 22450 4650
Wire Notes Line
	22450 4650 20850 4650
Wire Notes Line
	20850 4650 20850 4700
Wire Notes Line
	20850 4700 20050 4700
Wire Notes Line
	24650 3800 22650 3800
Wire Notes Line
	22650 3800 22650 4700
Wire Notes Line
	22650 4700 22750 4700
Wire Notes Line
	22750 4700 22750 4650
Wire Notes Line
	22800 4650 24000 4650
Wire Notes Line
	24000 4650 24000 4700
Wire Notes Line
	24000 4700 24650 4700
Wire Notes Line
	24550 5700 22700 5700
Wire Notes Line
	22650 5700 22650 4900
Wire Notes Line
	22650 4900 22750 4900
Wire Notes Line
	22750 4900 22750 4950
Wire Notes Line
	22800 4950 24000 4950
Wire Notes Line
	24000 4950 24000 4850
Wire Notes Line
	24000 4850 24550 4850
Wire Notes Line
	19600 6200 28400 6200
Wire Notes Line
	28400 3100 19600 3100
Wire Notes Line
	19600 3100 19600 6200
Wire Notes Line
	28400 6200 28400 3100
Wire Wire Line
	20750 7250 20600 7250
Wire Wire Line
	20750 7150 20100 7150
Wire Wire Line
	20750 7350 19950 7350
Wire Wire Line
	20750 7550 19950 7550
Wire Wire Line
	20600 7250 20600 7800
Wire Wire Line
	20750 7450 20600 7450
Connection ~ 20600 7450
Wire Wire Line
	20500 7650 20750 7650
Connection ~ 20600 7650
Wire Wire Line
	26550 4950 25150 4950
Wire Wire Line
	26550 4650 25150 4650
Wire Wire Line
	24100 4950 22750 4950
Wire Wire Line
	24100 4650 22750 4650
Wire Wire Line
	20750 4650 22450 4650
Wire Wire Line
	2050 1250 1300 1250
Wire Wire Line
	1400 1750 2450 1750
Wire Wire Line
	1950 1550 1950 1850
Wire Wire Line
	2050 1550 1950 1550
Connection ~ 1950 1750
Wire Wire Line
	1400 1450 2050 1450
Wire Wire Line
	2050 1350 1400 1350
Wire Wire Line
	17000 5100 16850 5100
Wire Wire Line
	16850 4600 16850 6000
Wire Wire Line
	16400 4600 17000 4600
Wire Wire Line
	16850 5550 17000 5550
Connection ~ 16850 5100
Wire Wire Line
	16850 6000 17000 6000
Connection ~ 16850 5550
Wire Wire Line
	17550 4600 17900 4600
Wire Wire Line
	17550 5100 17900 5100
Wire Wire Line
	17550 5550 17900 5550
Wire Wire Line
	17550 6000 17900 6000
Connection ~ 16850 4600
Wire Wire Line
	22300 7250 22150 7250
Wire Wire Line
	22300 7150 21650 7150
Wire Wire Line
	22300 7350 21500 7350
Wire Wire Line
	22300 7550 21500 7550
Wire Wire Line
	22150 7250 22150 7800
Wire Wire Line
	22300 7450 22150 7450
Connection ~ 22150 7450
Wire Wire Line
	22050 7650 22300 7650
Connection ~ 22150 7650
Wire Wire Line
	23800 7250 23650 7250
Wire Wire Line
	23800 7150 23150 7150
Wire Wire Line
	23800 7350 23000 7350
Wire Wire Line
	23800 7550 23000 7550
Wire Wire Line
	23650 7250 23650 7800
Wire Wire Line
	23800 7450 23650 7450
Connection ~ 23650 7450
Wire Wire Line
	23550 7650 23800 7650
Connection ~ 23650 7650
Wire Wire Line
	25350 7250 25200 7250
Wire Wire Line
	25350 7150 24700 7150
Wire Wire Line
	25350 7350 24550 7350
Wire Wire Line
	25350 7550 24550 7550
Wire Wire Line
	25200 7250 25200 7800
Wire Wire Line
	25350 7450 25200 7450
Connection ~ 25200 7450
Wire Wire Line
	25100 7650 25350 7650
Connection ~ 25200 7650
Wire Wire Line
	20750 8500 20600 8500
Wire Wire Line
	20750 8400 20100 8400
Wire Wire Line
	20750 8600 19950 8600
Wire Wire Line
	20750 8800 19950 8800
Wire Wire Line
	20600 8500 20600 9050
Wire Wire Line
	20750 8700 20600 8700
Connection ~ 20600 8700
Wire Wire Line
	20500 8900 20750 8900
Connection ~ 20600 8900
Wire Wire Line
	22300 8500 22150 8500
Wire Wire Line
	22300 8400 21650 8400
Wire Wire Line
	22300 8600 21500 8600
Wire Wire Line
	22300 8800 21500 8800
Wire Wire Line
	22150 8500 22150 9050
Wire Wire Line
	22300 8700 22150 8700
Connection ~ 22150 8700
Wire Wire Line
	22050 8900 22300 8900
Connection ~ 22150 8900
Wire Wire Line
	23800 8500 23650 8500
Wire Wire Line
	23800 8400 23150 8400
Wire Wire Line
	23800 8600 23000 8600
Wire Wire Line
	23800 8800 23000 8800
Wire Wire Line
	23650 8500 23650 9050
Wire Wire Line
	23800 8700 23650 8700
Connection ~ 23650 8700
Wire Wire Line
	23550 8900 23800 8900
Connection ~ 23650 8900
Wire Wire Line
	25350 8500 25200 8500
Wire Wire Line
	25350 8400 24700 8400
Wire Wire Line
	25350 8600 24550 8600
Wire Wire Line
	25350 8800 24550 8800
Wire Wire Line
	25200 8500 25200 9050
Wire Wire Line
	25350 8700 25200 8700
Connection ~ 25200 8700
Wire Wire Line
	25100 8900 25350 8900
Connection ~ 25200 8900
Wire Wire Line
	16400 4000 17300 4000
Wire Wire Line
	20200 7650 20150 7650
Wire Wire Line
	20150 7650 20150 7550
Connection ~ 20150 7550
$Comp
L R R3
U 1 1
P 21900 7650
F 0 "R3" V 21980 7650 50  0000 C CNN
F 1 "10k" V 21900 7650 50  0000 C CNN
F 2 "Resistors_SMD:R_0402" V 21830 7650 50  0001 C CNN
F 3 "" H 21900 7650 50  0000 C CNN
	1    21900 7650
	0    1    1    0   
$EndComp
$Comp
L R R5
U 1 1
P 23400 7650
F 0 "R5" V 23480 7650 50  0000 C CNN
F 1 "10k" V 23400 7650 50  0000 C CNN
F 2 "Resistors_SMD:R_0402" V 23330 7650 50  0001 C CNN
F 3 "" H 23400 7650 50  0000 C CNN
	1    23400 7650
	0    1    1    0   
$EndComp
$Comp
L R R7
U 1 1
P 24950 7650
F 0 "R7" V 25030 7650 50  0000 C CNN
F 1 "10k" V 24950 7650 50  0000 C CNN
F 2 "Resistors_SMD:R_0402" V 24880 7650 50  0001 C CNN
F 3 "" H 24950 7650 50  0000 C CNN
	1    24950 7650
	0    1    1    0   
$EndComp
$Comp
L R R8
U 1 1
P 24950 8900
F 0 "R8" V 25030 8900 50  0000 C CNN
F 1 "10k" V 24950 8900 50  0000 C CNN
F 2 "Resistors_SMD:R_0402" V 24880 8900 50  0001 C CNN
F 3 "" H 24950 8900 50  0000 C CNN
	1    24950 8900
	0    1    1    0   
$EndComp
$Comp
L R R6
U 1 1
P 23400 8900
F 0 "R6" V 23480 8900 50  0000 C CNN
F 1 "10k" V 23400 8900 50  0000 C CNN
F 2 "Resistors_SMD:R_0402" V 23330 8900 50  0001 C CNN
F 3 "" H 23400 8900 50  0000 C CNN
	1    23400 8900
	0    1    1    0   
$EndComp
$Comp
L R R4
U 1 1
P 21900 8900
F 0 "R4" V 21980 8900 50  0000 C CNN
F 1 "10k" V 21900 8900 50  0000 C CNN
F 2 "Resistors_SMD:R_0402" V 21830 8900 50  0001 C CNN
F 3 "" H 21900 8900 50  0000 C CNN
	1    21900 8900
	0    1    1    0   
$EndComp
$Comp
L R R2
U 1 1
P 20350 8900
F 0 "R2" V 20430 8900 50  0000 C CNN
F 1 "10k" V 20350 8900 50  0000 C CNN
F 2 "Resistors_SMD:R_0402" V 20280 8900 50  0001 C CNN
F 3 "" H 20350 8900 50  0000 C CNN
	1    20350 8900
	0    1    1    0   
$EndComp
Wire Wire Line
	24800 7650 24750 7650
Wire Wire Line
	24750 7650 24750 7550
Connection ~ 24750 7550
Wire Wire Line
	23250 7650 23200 7650
Wire Wire Line
	23200 7650 23200 7550
Connection ~ 23200 7550
Wire Wire Line
	21750 7650 21700 7650
Wire Wire Line
	21700 7650 21700 7550
Connection ~ 21700 7550
Wire Wire Line
	20200 8900 20150 8900
Wire Wire Line
	20150 8900 20150 8800
Connection ~ 20150 8800
Wire Wire Line
	21750 8900 21700 8900
Wire Wire Line
	21700 8900 21700 8800
Connection ~ 21700 8800
Wire Wire Line
	23250 8900 23200 8900
Wire Wire Line
	23200 8900 23200 8800
Connection ~ 23200 8800
Wire Wire Line
	24800 8900 24750 8900
Wire Wire Line
	24750 8900 24750 8800
Connection ~ 24750 8800
$Comp
L USB_DC #SUPPLY030
U 1 1
P 3250 1150
F 0 "#SUPPLY030" H 3250 1310 70  0001 L BNN
F 1 "USB_DC" H 3100 1300 70  0000 L BNN
F 2 "" H 3250 1150 60  0001 C CNN
F 3 "" H 3250 1150 60  0001 C CNN
	1    3250 1150
	1    0    0    -1  
$EndComp
$Comp
L GND #GND031
U 1 1
P 3250 1750
F 0 "#GND031" H 3151 1650 70  0001 L BNN
F 1 "GND" H 3150 1550 70  0000 L BNN
F 2 "" H 3250 1750 60  0001 C CNN
F 3 "" H 3250 1750 60  0001 C CNN
	1    3250 1750
	1    0    0    -1  
$EndComp
$Comp
L C C1
U 1 1
P 3250 1500
F 0 "C1" H 3275 1600 50  0000 L CNN
F 1 "100n" H 3275 1400 50  0000 L CNN
F 2 "Capacitors_SMD:C_0805_HandSoldering" H 3288 1350 50  0001 C CNN
F 3 "" H 3250 1500 50  0000 C CNN
	1    3250 1500
	1    0    0    -1  
$EndComp
Wire Wire Line
	3250 1350 3250 1250
Wire Wire Line
	3250 1750 3250 1650
$Comp
L CP C2
U 1 1
P 3550 1500
F 0 "C2" H 3575 1600 50  0000 L CNN
F 1 "1u" H 3575 1400 50  0000 L CNN
F 2 "SMD_Packages:SMD-1210_Pol" H 3588 1350 50  0001 C CNN
F 3 "" H 3550 1500 50  0000 C CNN
	1    3550 1500
	1    0    0    -1  
$EndComp
Wire Wire Line
	3250 1300 3550 1300
Wire Wire Line
	3550 1300 3550 1350
Connection ~ 3250 1300
Wire Wire Line
	3550 1650 3550 1700
Wire Wire Line
	3550 1700 3250 1700
Connection ~ 3250 1700
Text Label 16400 4600 2    60   ~ 0
MIC_CLK_PRU
Wire Wire Line
	6450 4500 8150 4500
Text Label 8150 4500 0    60   ~ 0
MIC_CLK_PRU
Text Label 6450 4500 2    60   ~ 0
(U1.P6)
Wire Wire Line
	8150 4700 6450 4700
Text Label 8150 4700 0    60   ~ 0
MIC_D_0_1
Text Label 6450 4700 2    60   ~ 0
(U1.A1)PWM0A
Wire Wire Line
	8150 4900 6450 4900
Text Label 8150 4900 0    60   ~ 0
MIC_D_2_3
Wire Wire Line
	8150 5100 6450 5100
Wire Wire Line
	8150 5300 6450 5300
Wire Wire Line
	8150 5500 6450 5500
Wire Wire Line
	8150 5700 6450 5700
Wire Wire Line
	8150 5900 6450 5900
Wire Wire Line
	8150 6100 6450 6100
Text Label 8150 5100 0    60   ~ 0
MIC_D_4_5
Text Label 8150 5300 0    60   ~ 0
MIC_D_6_7
Text Label 8150 5500 0    60   ~ 0
MIC_D_8_9
Text Label 8150 5700 0    60   ~ 0
MIC_D_10_11
Text Label 8150 5900 0    60   ~ 0
MIC_D_12_13
Text Label 8150 6100 0    60   ~ 0
MIC_D_14_15
Text Label 6450 4900 2    60   ~ 0
(U1.A2)PRU-0.1
Text Label 6450 5300 2    60   ~ 0
(U1.B1)PRU-0.3
Text Label 6450 5500 2    60   ~ 0
(U1.A3)PRU-0.4
Text Label 6450 5700 2    60   ~ 0
(U1.B3)PRU-0.5
Text Label 6450 5900 2    60   ~ 0
(U1.C3)PRU-0.6
Text Label 6450 6100 2    60   ~ 0
(U1.C4)PRU-0.7
Text Label 6450 5100 2    60   ~ 0
(U1.B2)PRU-0.2
$EndSCHEMATC
